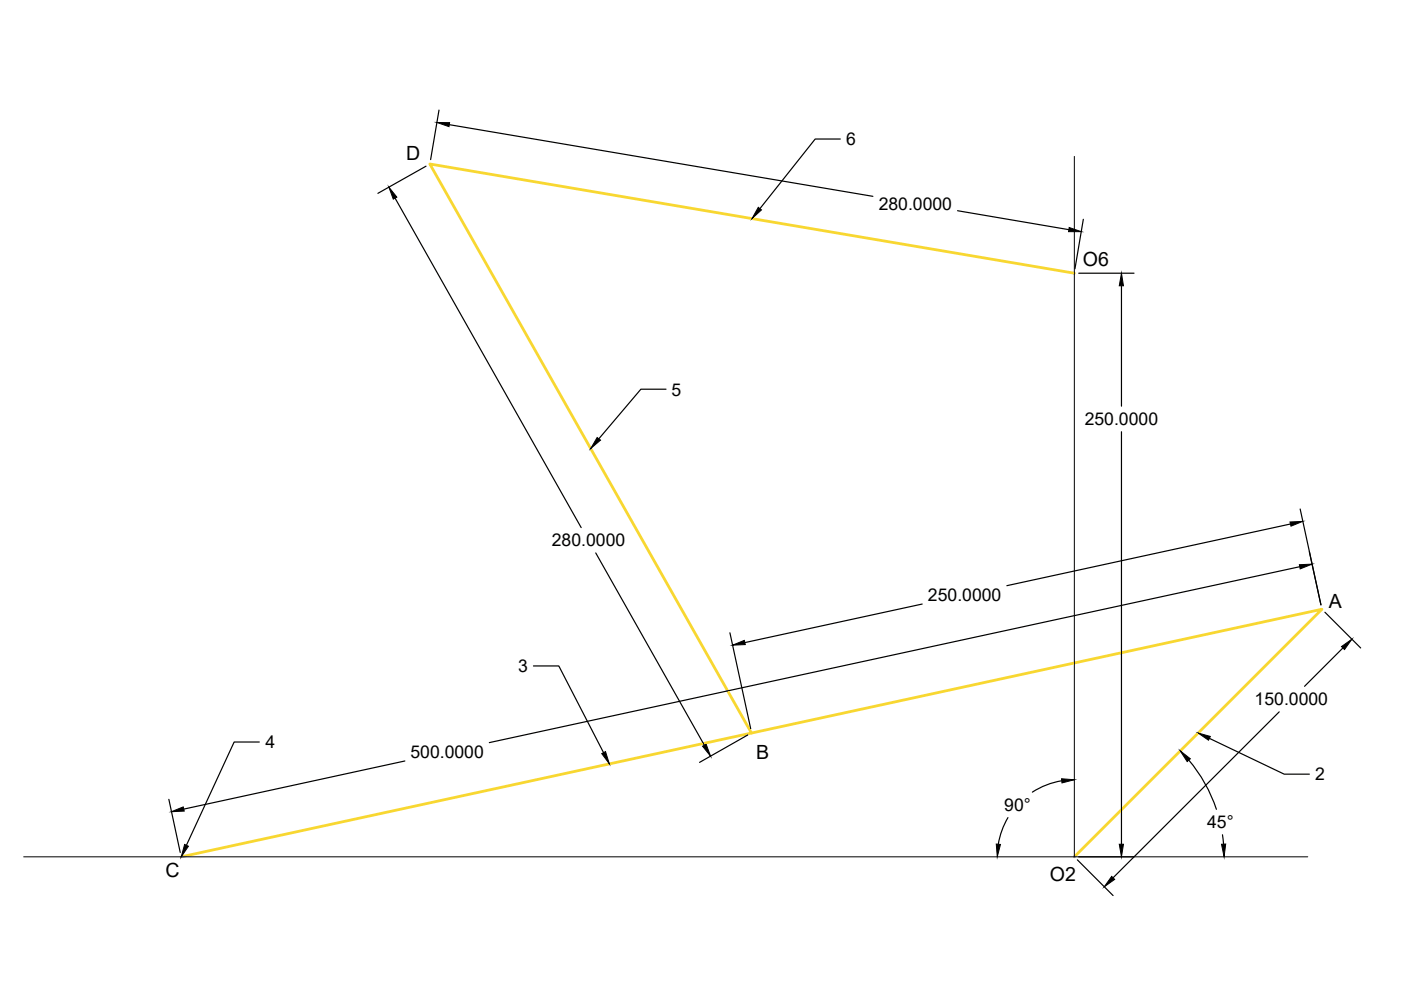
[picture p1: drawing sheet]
<svg xmlns="http://www.w3.org/2000/svg" width="297mm" height="210mm" viewBox="0 0 297 210" stroke-linecap="round" stroke-linejoin="round" font-family="sans-serif">
<!-- layer: 0 -->
<path d="M227.8 57.9l-136.7-23.1 68.2 120.6M38.4 181.7l241.9-52.5-52.5 52.5" fill="none" stroke="#f8d731" stroke-width=".59"/>
<path d="M227.8 33.2v148.5M5 181.7h272.3" fill="none" stroke="#000" stroke-width=".21"/>
<g fill="none" stroke="#000" stroke-width=".25">
<path d="M90.3 35.2l-10.2 5.8M93.1 23.3l-1.8 10.5M95.2 26.4l89.9 15.2M178.2 29.5h-5.4l-11.7 14.8M83.8 42l39.4 69.9M203 44.7l23.6 4M228.7 57.9h11.7M229.7 46.5l-1.8 10.5M237.8 60.6v25.5M141.2 82.5h-5.3l-9 10.6M237.8 91.5v87.5M126.3 117.2l23 40.8"/>
<path d="M273.6 111.1l-60.1 13.1M275.7 107.9l4.4 20.3M154.8 134.2l4.4 20.3M195.5 128.1l-37.6 8.1M275.6 120.2l-171.9 37.3M280.9 129.8l7.6 7.6M284.7 137.4l-8.1 8.1M55 157.3h-5.4l-10.1 21.9M113.1 141.2h5.4l9.5 18.4M158.5 155.8l-10.2 5.8M256.4 156.6l15.9 7.5h5.3M271.2 150.9l-35.2 35.2"/>
<path d="M35.8 169.5l2.4 11.2M85.8 161.3l-46.8 10.2M213.7 173.3a16.3 16.3 0 0 0-2 5.7M225.1 165.5a16.3 16.3 0 0 0-6.2 2.5M252 161.1a31.8 31.8 0 0 1 5.9 10.5M259.2 177l.2 2M228.4 182.3l7.6 7.6M228.7 181.7h11.7"/>
</g>
<g fill="#000" stroke="#000" stroke-width=".21">
<path d="M92.6 26h2.7l-.1 .9zM82.5 39.7l1.6 2.1-.7 .4zM160.8 44l.6 .5-1.9 1.8zM226.7 48.2l2.6 .9h-2.7zM237.8 57.9l.4 2.7h-.9zM126.6 92.8l.7 .5-2 1.8zM273.5 110.7l2.7-.2-2.5 1.1zM275.5 119.7l2.7-.1-2.5 1zM155.3 136.8l2.5-1 .2 .9zM284.4 137.1l2.2-1.6-1.5 2.2zM127.6 159.8l.8-.4 .8 2.5zM149 158.2l.7-.4 1 2.5z"/>
<path d="M254 155.4l2.6 .7-.4 .8zM36.4 172.1l2.4-1 .3 .9zM39.1 179l.8 .4-1.5 2.3zM211.2 179h.9l-.7 2.7zM225.1 165.1l2.7 .2-2.6 .7zM237.3 179h.9l-.4 2.7zM250.2 159.2l2.2 1.7-.7 .6zM259 179h.9l-.4 2.7zM235.7 185.8l.6 .7-2.2 1.5z"/>
</g>
<g font-size="4.1">
<text x="86.1" y="33.9">D</text>
<text x="229.6" y="56.5">O6</text>
<text x="281.8" y="128.9">A</text>
<text x="160.3" y="160.9">B</text>
<text x="35.1" y="186">C</text>
<text x="222.6" y="186.8">O2</text>
</g>
<g font-size="3.7">
<text x="179.4" y="30.8">6</text>
<text x="186.3" y="44.5">280.0000</text>
<text x="142.4" y="83.9">5</text>
<text x="230" y="90.1">250.0000</text>
<text x="117" y="115.8">280.0000</text>
<text x="196.8" y="127.4">250.0000</text>
<text x="109.9" y="142.5">3</text>
<text x="266" y="149.5">150.0000</text>
<text x="56.3" y="158.7">4</text>
<text x="87" y="160.7">500.0000</text>
<text x="278.8" y="165.5">2</text>
<text x="212.9" y="172">90°</text>
<text x="255.9" y="175.6">45°</text>
</g>
</svg>
